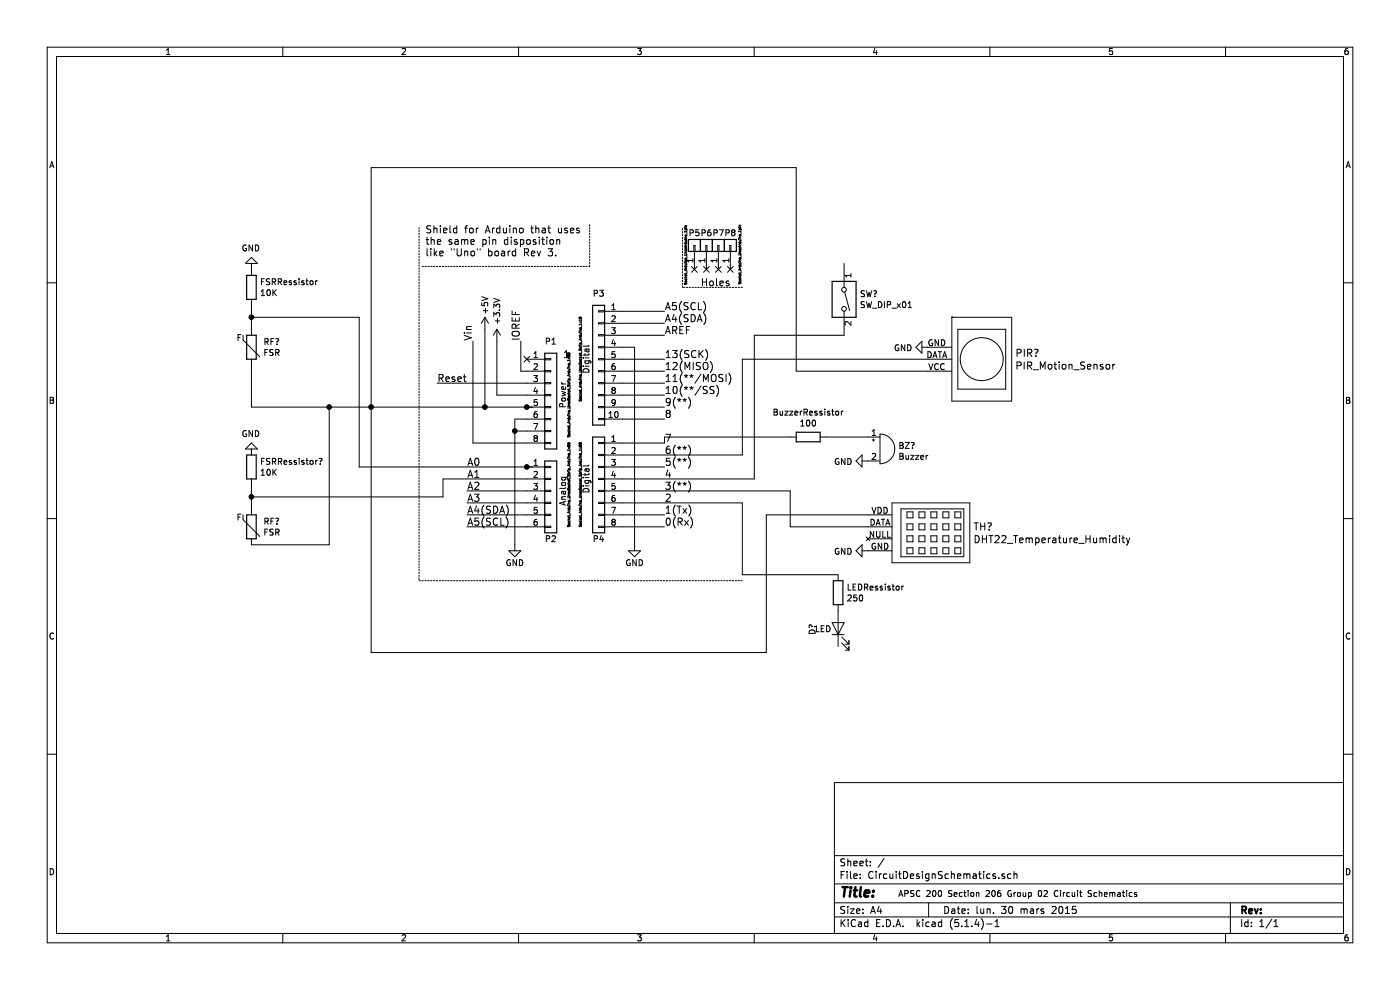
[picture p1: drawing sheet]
EESchema Schematic File Version 4
LIBS:CircuitDesignSchematics-cache
EELAYER 30 0
EELAYER END
$Descr A4 11693 8268
encoding utf-8
Sheet 1 1
Title ""
Date "lun. 30 mars 2015"
Rev ""
Comp ""
Comment1 ""
Comment2 ""
Comment3 ""
Comment4 ""
$EndDescr
$Comp
L Switch:SW_DIP_x01 SW?
U 1 1
P 7050 2500
F 0 "SW?" V 7004 2630 50  0000 L CNN
F 1 "SW_DIP_x01" V 7095 2630 50  0000 L CNN
F 2 "" H 7050 2500 50  0001 C CNN
F 3 "~" H 7050 2500 50  0001 C CNN
	1    7050 2500
	0    1    1    0   
$EndComp
Text Label 3950 2850 1    60   ~ 0
Vin
Text Label 4350 2850 1    60   ~ 0
IOREF
Text Label 3900 3900 0    60   ~ 0
A0
Text Label 3900 4000 0    60   ~ 0
A1
Text Label 3900 4100 0    60   ~ 0
A2
Text Label 3900 4200 0    60   ~ 0
A3
Text Label 3900 4300 0    60   ~ 0
A4(SDA)
Text Label 3900 4400 0    60   ~ 0
A5(SCL)
Text Label 5550 4400 0    60   ~ 0
0(Rx)
Text Label 5550 4200 0    60   ~ 0
2
Text Label 5550 4300 0    60   ~ 0
1(Tx)
Text Label 5550 4100 0    60   ~ 0
3(**)
Text Label 5550 4000 0    60   ~ 0
4
Text Label 5550 3900 0    60   ~ 0
5(**)
Text Label 5550 3800 0    60   ~ 0
6(**)
Text Label 5550 3700 0    60   ~ 0
7
Text Label 5550 3500 0    60   ~ 0
8
Text Label 5550 3400 0    60   ~ 0
9(**)
Text Label 5550 3300 0    60   ~ 0
10(**/SS)
Text Label 5550 3200 0    60   ~ 0
11(**/MOSI)
Text Label 5550 3100 0    60   ~ 0
12(MISO)
Text Label 5550 3000 0    60   ~ 0
13(SCK)
Text Label 5550 2800 0    60   ~ 0
AREF
NoConn ~ 4400 3000
Text Label 5550 2700 0    60   ~ 0
A4(SDA)
Text Label 5550 2600 0    60   ~ 0
A5(SCL)
Text Notes 5850 2400 0    60   ~ 0
Holes
Text Notes 3550 2150 0    60   ~ 0
Shield for Arduino that uses\nthe same pin disposition\nlike "Uno" board Rev 3.
$Comp
L Connector_Generic:Conn_01x08 P1
U 1 1
P 4600 3300
F 0 "P1" H 4600 3750 50  0000 C CNN
F 1 "Power" V 4700 3300 50  0000 C CNN
F 2 "Socket_Arduino_Uno:Socket_Strip_Arduino_1x08" V 4750 3300 20  0000 C CNN
F 3 "" H 4600 3300 50  0000 C CNN
	1    4600 3300
	1    0    0    -1  
$EndComp
Text Label 3650 3200 0    60   ~ 0
Reset
$Comp
L power:+3.3V #PWR01
U 1 1
P 4150 2850
F 0 "#PWR01" H 4150 2700 50  0001 C CNN
F 1 "+3.3V" V 4150 3100 50  0000 C CNN
F 2 "" H 4150 2850 50  0000 C CNN
F 3 "" H 4150 2850 50  0000 C CNN
	1    4150 2850
	1    0    0    -1  
$EndComp
$Comp
L power:+5V #PWR02
U 1 1
P 4050 2750
F 0 "#PWR02" H 4050 2600 50  0001 C CNN
F 1 "+5V" V 4050 2950 50  0000 C CNN
F 2 "" H 4050 2750 50  0000 C CNN
F 3 "" H 4050 2750 50  0000 C CNN
	1    4050 2750
	1    0    0    -1  
$EndComp
$Comp
L power:GND #PWR03
U 1 1
P 4300 4550
F 0 "#PWR03" H 4300 4300 50  0001 C CNN
F 1 "GND" H 4300 4400 50  0000 C CNN
F 2 "" H 4300 4550 50  0000 C CNN
F 3 "" H 4300 4550 50  0000 C CNN
	1    4300 4550
	1    0    0    -1  
$EndComp
$Comp
L power:GND #PWR04
U 1 1
P 5300 4550
F 0 "#PWR04" H 5300 4300 50  0001 C CNN
F 1 "GND" H 5300 4400 50  0000 C CNN
F 2 "" H 5300 4550 50  0000 C CNN
F 3 "" H 5300 4550 50  0000 C CNN
	1    5300 4550
	1    0    0    -1  
$EndComp
$Comp
L Connector_Generic:Conn_01x06 P2
U 1 1
P 4600 4100
F 0 "P2" H 4600 3700 50  0000 C CNN
F 1 "Analog" V 4700 4100 50  0000 C CNN
F 2 "Socket_Arduino_Uno:Socket_Strip_Arduino_1x06" V 4750 4150 20  0000 C CNN
F 3 "" H 4600 4100 50  0000 C CNN
	1    4600 4100
	1    0    0    -1  
$EndComp
$Comp
L Connector_Generic:Conn_01x01 P5
U 1 1
P 5800 2050
F 0 "P5" V 5900 2050 50  0000 C CNN
F 1 "CONN_01X01" V 5900 2050 50  0001 C CNN
F 2 "Socket_Arduino_Uno:Arduino_1pin" H 5721 2124 20  0000 C CNN
F 3 "" H 5800 2050 50  0000 C CNN
	1    5800 2050
	0    -1   -1   0   
$EndComp
$Comp
L Connector_Generic:Conn_01x01 P6
U 1 1
P 5900 2050
F 0 "P6" V 6000 2050 50  0000 C CNN
F 1 "CONN_01X01" V 6000 2050 50  0001 C CNN
F 2 "Socket_Arduino_Uno:Arduino_1pin" H 5900 2050 20  0001 C CNN
F 3 "" H 5900 2050 50  0000 C CNN
	1    5900 2050
	0    -1   -1   0   
$EndComp
$Comp
L Connector_Generic:Conn_01x01 P7
U 1 1
P 6000 2050
F 0 "P7" V 6100 2050 50  0000 C CNN
F 1 "CONN_01X01" V 6100 2050 50  0001 C CNN
F 2 "Socket_Arduino_Uno:Arduino_1pin" V 6000 2050 20  0001 C CNN
F 3 "" H 6000 2050 50  0000 C CNN
	1    6000 2050
	0    -1   -1   0   
$EndComp
$Comp
L Connector_Generic:Conn_01x01 P8
U 1 1
P 6100 2050
F 0 "P8" V 6200 2050 50  0000 C CNN
F 1 "CONN_01X01" V 6200 2050 50  0001 C CNN
F 2 "Socket_Arduino_Uno:Arduino_1pin" H 6024 1972 20  0000 C CNN
F 3 "" H 6100 2050 50  0000 C CNN
	1    6100 2050
	0    -1   -1   0   
$EndComp
NoConn ~ 5800 2250
NoConn ~ 5900 2250
NoConn ~ 6000 2250
NoConn ~ 6100 2250
$Comp
L Connector_Generic:Conn_01x08 P4
U 1 1
P 5000 4000
F 0 "P4" H 5000 3500 50  0000 C CNN
F 1 "Digital" V 5100 4000 50  0000 C CNN
F 2 "Socket_Arduino_Uno:Socket_Strip_Arduino_1x08" V 5150 3950 20  0000 C CNN
F 3 "" H 5000 4000 50  0000 C CNN
	1    5000 4000
	-1   0    0    -1  
$EndComp
Wire Notes Line
	3525 2225 4925 2225
Wire Notes Line
	4925 2225 4925 1875
Wire Wire Line
	4350 2850 4350 3100
Wire Wire Line
	4350 3100 4400 3100
Wire Wire Line
	4400 3300 4150 3300
Wire Wire Line
	4400 3500 4300 3500
Wire Wire Line
	4400 3600 4300 3600
Connection ~ 4300 3600
Wire Wire Line
	3950 3700 3950 2850
Wire Wire Line
	4050 3400 4050 2750
Wire Wire Line
	4150 3300 4150 2850
Wire Wire Line
	4400 4100 3900 4100
Wire Wire Line
	4400 4200 3900 4200
Wire Wire Line
	4400 4300 3900 4300
$Comp
L Connector_Generic:Conn_01x10 P3
U 1 1
P 5000 3000
F 0 "P3" H 5000 3550 50  0000 C CNN
F 1 "Digital" V 5100 3000 50  0000 C CNN
F 2 "Socket_Arduino_Uno:Socket_Strip_Arduino_1x10" V 5150 3000 20  0000 C CNN
F 3 "" H 5000 3000 50  0000 C CNN
	1    5000 3000
	-1   0    0    -1  
$EndComp
Wire Wire Line
	5200 3500 5550 3500
Wire Wire Line
	5200 3400 5550 3400
Wire Wire Line
	5200 3300 5550 3300
Wire Wire Line
	5200 3200 5550 3200
Wire Wire Line
	5200 3100 5550 3100
Wire Wire Line
	5200 3000 5550 3000
Wire Wire Line
	5200 2800 5550 2800
Wire Wire Line
	5200 2700 5550 2700
Wire Wire Line
	5200 2600 5550 2600
Wire Wire Line
	5200 4400 5550 4400
Wire Wire Line
	5200 4300 5550 4300
Wire Wire Line
	5200 3900 5550 3900
Wire Wire Line
	5200 2900 5300 2900
Wire Wire Line
	5300 2900 5300 4550
Wire Wire Line
	4300 3500 4300 3600
Wire Notes Line
	3500 1900 3500 4850
Wire Notes Line
	3500 4850 6200 4850
Wire Wire Line
	4400 3200 3650 3200
Text Notes 4700 3000 0    60   ~ 0
1
Wire Notes Line
	6200 2400 5700 2400
Wire Notes Line
	5700 2400 5700 1900
$Comp
L Device:LED D?
U 1 1
P 7000 5250
F 0 "D?" H 6993 5466 50  0000 C CNN
F 1 "LED" V 6993 5375 50  0000 C CNN
F 2 "" H 7000 5250 50  0001 C CNN
F 3 "~" H 7000 5250 50  0001 C CNN
	1    7000 5250
	0    -1   -1   0   
$EndComp
$Comp
L Device:Buzzer BZ?
U 1 1
P 7350 3750
F 0 "BZ?" H 7502 3779 50  0000 L CNN
F 1 "Buzzer" H 7502 3688 50  0000 L CNN
F 2 "" V 7325 3850 50  0001 C CNN
F 3 "~" V 7325 3850 50  0001 C CNN
	1    7350 3750
	1    0    0    -1  
$EndComp
Wire Wire Line
	5200 3700 5550 3700
Wire Wire Line
	4400 3700 3950 3700
$Comp
L fsr:FSR RF?
U 1 1
P 2100 2900
F 0 "RF?" H 2198 2946 50  0000 L CNN
F 1 "FSR" H 2198 2855 50  0000 L CNN
F 2 "" H 2100 2650 50  0001 C TNN
F 3 "" H 2100 2550 50  0001 C TNN
	1    2100 2900
	1    0    0    -1  
$EndComp
$Comp
L Device:R BuzzerRessistor
U 1 1
P 6750 3650
F 0 "BuzzerRessistor" V 6543 3650 50  0000 C CNN
F 1 "100" V 6634 3650 50  0000 C CNN
F 2 "" V 6680 3650 50  0001 C CIN
F 3 "~" H 6750 3650 50  0001 C CNN
	1    6750 3650
	0    1    1    0   
$EndComp
$Comp
L sensors:PIR_Motion_Sensor PIR?
U 1 1
P 7750 3000
F 0 "PIR?" V 7697 3728 60  0000 L CNN
F 1 "PIR_Motion_Sensor" V 7803 3728 60  0000 L CNN
F 2 "" H 7750 3800 60  0000 C CNN
F 3 "" H 7750 3800 60  0000 C CNN
	1    7750 3000
	0    1    1    0   
$EndComp
$Comp
L Device:R FSRRessistor
U 1 1
P 2100 2400
F 0 "FSRRessistor" H 2170 2446 50  0000 L CNN
F 1 "10K" H 2170 2355 50  0000 L CNN
F 2 "" V 2030 2400 50  0001 C CNN
F 3 "~" H 2100 2400 50  0001 C CNN
	1    2100 2400
	1    0    0    -1  
$EndComp
Wire Wire Line
	4300 3600 4300 4550
Wire Wire Line
	4400 4400 3900 4400
$Comp
L sensors:DHT22_Temperature_Humidity TH?
U 1 1
P 7250 4450
F 0 "TH?" V 7197 5328 60  0000 L CNN
F 1 "DHT22_Temperature_Humidity" V 7303 5328 60  0000 L CNN
F 2 "" H 7250 4450 60  0000 C CNN
F 3 "" H 7250 4450 60  0000 C CNN
	1    7250 4450
	0    1    1    0   
$EndComp
$Comp
L fsr:FSR RF?
U 1 1
P 2100 4400
F 0 "RF?" H 2198 4446 50  0000 L CNN
F 1 "FSR" H 2198 4355 50  0000 L CNN
F 2 "" H 2100 4150 50  0001 C TNN
F 3 "" H 2100 4050 50  0001 C TNN
	1    2100 4400
	1    0    0    -1  
$EndComp
$Comp
L Device:R FSRRessistor?
U 1 1
P 2100 3900
F 0 "FSRRessistor?" H 2170 3946 50  0000 L CNN
F 1 "10K" H 2170 3855 50  0000 L CNN
F 2 "" V 2030 3900 50  0001 C CNN
F 3 "~" H 2100 3900 50  0001 C CNN
	1    2100 3900
	1    0    0    -1  
$EndComp
Wire Wire Line
	7250 3650 6900 3650
Wire Wire Line
	6600 3650 5550 3650
Wire Wire Line
	5550 3650 5550 3700
Wire Wire Line
	6200 3000 6200 3800
Wire Wire Line
	5200 3800 6200 3800
$Comp
L power:GND #PWR?
U 1 1
P 7250 3850
F 0 "#PWR?" H 7250 3600 50  0001 C CNN
F 1 "GND" V 7255 3722 50  0000 R CNN
F 2 "" H 7250 3850 50  0001 C CNN
F 3 "" H 7250 3850 50  0001 C CNN
	1    7250 3850
	0    1    1    0   
$EndComp
$Comp
L power:GND #PWR?
U 1 1
P 7750 2900
F 0 "#PWR?" H 7750 2650 50  0001 C CNN
F 1 "GND" V 7755 2772 50  0000 R CNN
F 2 "" H 7750 2900 50  0001 C CNN
F 3 "" H 7750 2900 50  0001 C CNN
	1    7750 2900
	0    1    1    0   
$EndComp
$Comp
L power:GND #PWR?
U 1 1
P 7250 4600
F 0 "#PWR?" H 7250 4350 50  0001 C CNN
F 1 "GND" V 7255 4472 50  0000 R CNN
F 2 "" H 7250 4600 50  0001 C CNN
F 3 "" H 7250 4600 50  0001 C CNN
	1    7250 4600
	0    1    1    0   
$EndComp
Wire Wire Line
	2100 2750 2100 2650
Wire Wire Line
	2100 4250 2100 4150
Wire Wire Line
	2100 3400 2100 3050
Wire Wire Line
	2100 3400 2750 3400
Connection ~ 4050 3400
Wire Wire Line
	4050 3400 4400 3400
Connection ~ 4400 3400
Wire Wire Line
	4400 3400 4450 3400
Wire Wire Line
	4050 3400 3100 3400
Wire Wire Line
	2750 3400 2750 4550
Wire Wire Line
	2750 4550 2100 4550
Connection ~ 2750 3400
Wire Wire Line
	3000 3900 3000 2650
Wire Wire Line
	3000 2650 2100 2650
Wire Wire Line
	3000 3900 4400 3900
Connection ~ 4400 3900
Wire Wire Line
	4400 3900 4450 3900
Connection ~ 2100 2650
Wire Wire Line
	2100 2650 2100 2550
Connection ~ 2100 4150
Wire Wire Line
	2100 4150 2100 4050
$Comp
L power:GND #PWR?
U 1 1
P 2100 2250
F 0 "#PWR?" H 2100 2000 50  0001 C CNN
F 1 "GND" H 2105 2077 50  0000 C CNN
F 2 "" H 2100 2250 50  0001 C CNN
F 3 "" H 2100 2250 50  0001 C CNN
	1    2100 2250
	-1   0    0    1   
$EndComp
$Comp
L power:GND #PWR?
U 1 1
P 2100 3800
F 0 "#PWR?" H 2100 3550 50  0001 C CNN
F 1 "GND" H 2105 3627 50  0000 C CNN
F 2 "" H 2100 3800 50  0001 C CNN
F 3 "" H 2100 3800 50  0001 C CNN
	1    2100 3800
	-1   0    0    1   
$EndComp
Wire Wire Line
	7050 2800 6300 2800
Wire Wire Line
	6300 2800 6300 4000
Wire Wire Line
	5200 4000 6300 4000
Wire Wire Line
	6400 4300 6400 5450
Wire Wire Line
	6400 5450 3100 5450
Wire Wire Line
	3100 5450 3100 3400
Wire Wire Line
	6400 4300 7250 4300
Connection ~ 3100 3400
Wire Wire Line
	3100 3400 2750 3400
Wire Wire Line
	7250 4400 6600 4400
Wire Wire Line
	6600 4400 6600 4100
Wire Wire Line
	5200 4100 6600 4100
Wire Wire Line
	7750 3000 6200 3000
Wire Wire Line
	7750 3100 6650 3100
Wire Wire Line
	6650 3100 6650 1400
Wire Wire Line
	6650 1400 3100 1400
Wire Wire Line
	3100 1400 3100 3400
Wire Wire Line
	3700 4150 3700 4000
Wire Wire Line
	3700 4000 4400 4000
Wire Wire Line
	2100 4150 3700 4150
$Comp
L Device:R LEDRessistor
U 1 1
P 7000 4950
F 0 "LEDRessistor" H 7070 4996 50  0000 L CNN
F 1 "250" H 7070 4905 50  0000 L CNN
F 2 "" V 6930 4950 50  0001 C CNN
F 3 "~" H 7000 4950 50  0001 C CNN
	1    7000 4950
	1    0    0    -1  
$EndComp
Wire Wire Line
	7000 4800 6200 4800
Wire Wire Line
	6200 4800 6200 4200
Wire Wire Line
	5200 4200 6200 4200
Text Notes 7500 7500 0    50   ~ 0
APSC 200 Section 206 Group 02 Circuit Schematics
$EndSCHEMATC
